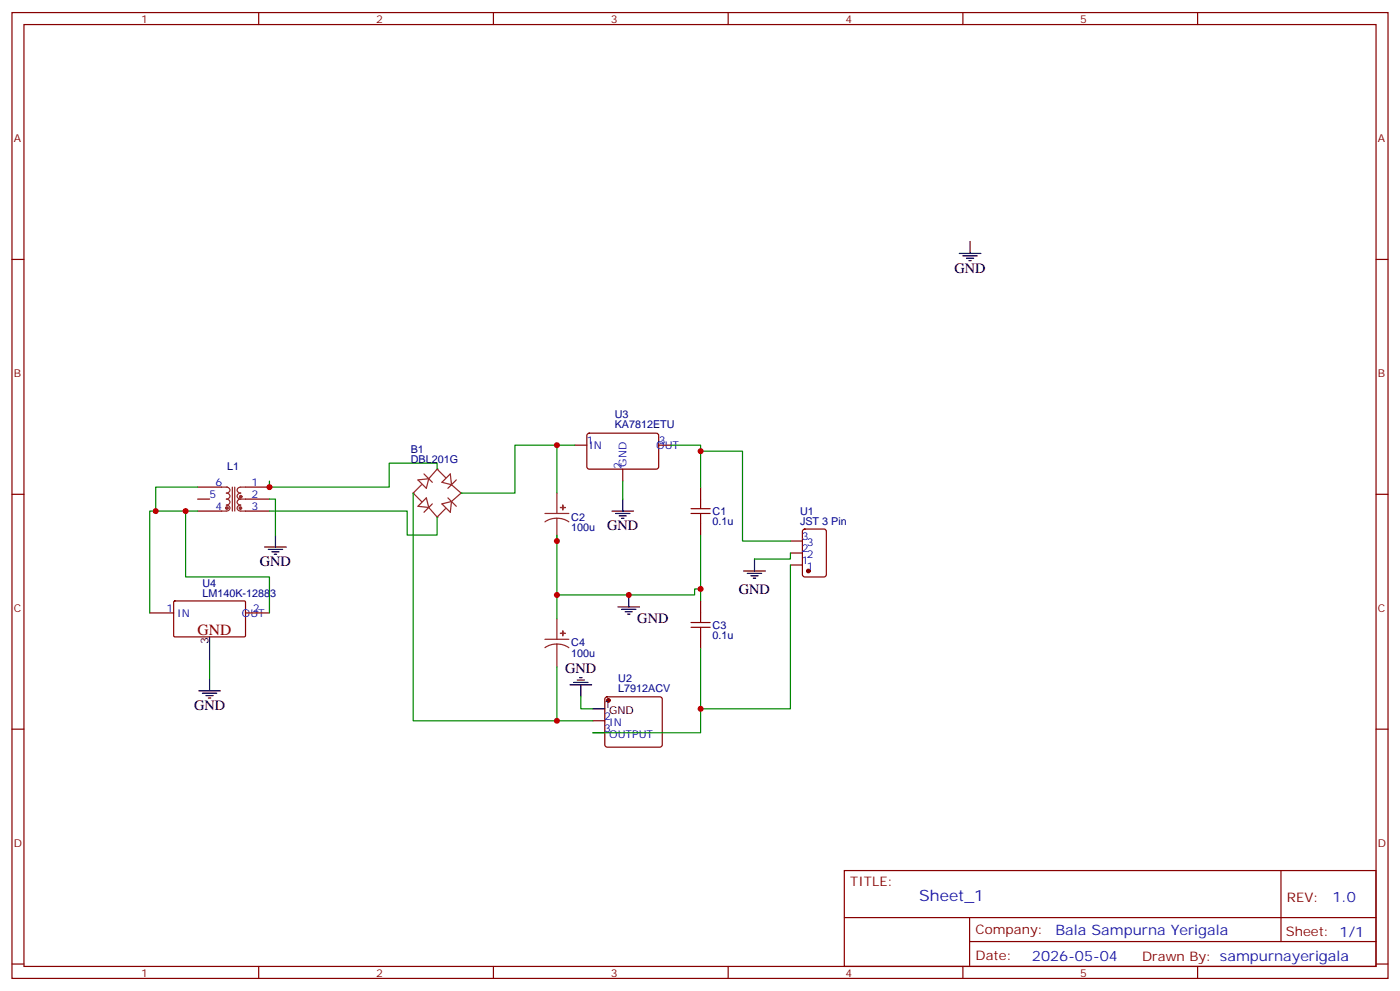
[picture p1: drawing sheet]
<svg xmlns="http://www.w3.org/2000/svg" width="412mm" height="292mm" viewBox="0 0 412 292" stroke-linecap="round" stroke-linejoin="round" font-family="sans-serif">
<g fill="none" stroke="#870000" stroke-width=".35">
<path d="M3.5 3.7h405.4v284.3h-405.4zM7.1 7.2h398.2v277.3h-398.2zM76.2 3.7v3.5M145.3 3.7v3.5M214.5 3.7v3.5M283.6 3.7v3.5M352.8 3.7v3.5M3.5 76.4h3.6M405.3 76.4h3.6M3.5 145.5h3.6M405.3 145.5h3.6M3.5 214.7h3.6"/>
<path d="M405.3 214.7h3.6M248.7 256.3h156.6v28.2h-156.6zM377.3 256.3v20.9M248.7 270.1h156.5M285.6 277.2h119.6M285.6 270.1v14.2M3.5 283.8h3.6M76.2 284.5v3.5M145.3 284.5v3.5M214.5 284.5v3.5M283.6 284.5v3.5M352.8 284.5v3.5"/>
<path d="M405.3 283.8h3.6"/>
</g>
<path d="M124.9 139.5l2.5 2.5M123.1 141.3l3.2-.4-.7 2.9zM124.2 142.7l-2.5 2.5 2.5 2.4M125.6 146.6l.7 2.8-3.2-.4zM126.3 149.4l2.5 2.8 2.4-2.4M127.4 148.3l-2.5 2.5M130.2 142l2.4-2.5 .4 3.2zM130.2 148.3l2.8-.7-.4 3.2zM131.2 140.6l-2.4-2.5-2.5 2.8M131.9 146.6l2.5 2.4M133 142.7l2.8 2.5-2.8 2.4M134.4 141.3l-2.5 2.5" fill="none" stroke="#8c2424" stroke-width=".35"/>
<g fill="#8c2424">
<circle cx="128.8" cy="138.1" r=".18"/>
<circle cx="135.8" cy="145.2" r=".18"/>
<circle cx="128.8" cy="152.2" r=".18"/>
<circle cx="121.7" cy="145.2" r=".18"/>
</g>
<g fill="none" stroke="#870000" stroke-width=".35">
<path d="M169.3 131.1h3.6M173.1 127.7l.5-.2 20 .1 .4 .6v9.5l-.7 .4-20-.1-.4-.6v-9.2zM183.4 138.1v3.5M194 131.1h3.6M58.2 146.9h3.5M58.2 143.4h7.1M58.2 150.5h7.1M72.3 146.9h7.1M72.3 143.4h7.1M72.3 150.5h7.1M206.4 143.4v3.5M206.4 154v3.5"/>
<path d="M232.8 159.3h3.6M236.6 156l.5-.2h5.6l.7 .4v13l-.4 .6-5.9 .1-.7-.5v-12.9zM51.2 177.1l.3-.2 20.6 .1 .2 .3v10l-.3 .2-20.7-.1-.1-.3zM206.4 176.9v3.5M232.8 166.3h3.6M232.8 162.8h3.6M44.1 180.4h7.1M72.3 180.4h7.1M206.4 187.5v3.5M174.6 212.2h3.6M174.6 215.7h3.6M178.4 205.3l.5-.2h15.5l.5 .2 .2 .5v13.5l-.2 .5-.5 .2h-15.5l-.5-.3-.2-.4v-13.5z"/>
</g>
<g fill="#870000" stroke="#870000" stroke-width=".35">
<circle cx="179.2" cy="206.2" r=".53"/>
<circle cx="238.1" cy="168.1" r=".53"/>
</g>
<g fill="none" stroke="#000" stroke-width=".35">
<path d="M282.6 74.6h6.3M283.6 75.3h4.3M284.7 76h2.1M285.4 76.7h.7M285.8 71.1v3.5M81.1 157.5v3.5M180.3 150.5h6.3M181.3 151.2h4.3M182.4 151.9h2.1M183.1 152.6h.7M183.4 146.9v3.6M78 161h6.3"/>
<path d="M79 161.7h4.3M80.1 162.5h2.1M80.8 163.2h.7M182 178.7h6.4M183.1 179.4h4.2M185.2 175.2v3.5M219.1 168.1h6.3M220.1 168.8h4.3M221.2 169.5h2.1M221.9 170.2h.7M222.2 164.6v3.5M61.7 187.5v7.1"/>
<path d="M61.7 199.8v3.6M170.7 199.5h.7M184.1 180.1h2.2M184.9 180.8h.7M58.6 203.4h6.3M59.6 204.1h4.3M60.7 204.8h2.1M61.4 205.5h.7M167.9 201.6h6.4M169 200.9h4.2M170 200.2h2.2M171.1 201.6v3.5"/>
<path d="M174.6 208.7h3.6"/>
</g>
<g fill="none" stroke="#8c2424" stroke-width=".35">
<path d="M65.3 143.4h1.7M66.7 143.4a.9 .9 0 0 1 1 .9 .9 .9 0 0 1-1 .9 .9 .9 0 0 1 1 .8 .9 .9 0 0 1-1 .9 .9 .9 0 0 1 1 .9 .9 .9 0 0 1-1 .9 .9 .9 0 0 1 1 .9 .9 .9 0 0 1-1 .9h-1.4M68.4 143.4v7.1M69.1 143.4v7.1M70.9 146.9a.9 .9 0 0 0-1.1 .9 .9 .9 0 0 0 1.1 .9 .9 .9 0 0 0-1 .9 .9 .9 0 0 0 1 .9h1.4M70.9 146.9h1.4M72.3 143.4h-1.4a.9 .9 0 0 0-1.1 .9 .9 .9 0 0 0 1.1 .9 .9 .9 0 0 0-1 .9 .9 .9 0 0 0 1 .8M160.5 151.2h7.1M164 152.6l-1.8 .2-1.7 .8M164 152.6l1.9 .2 1.7 .8M164 145.2v6M164 152.6v6.7"/>
<path d="M160.5 188.2h7.1M164 189.6l-1.8 .3-1.7 .8M164 189.6l1.9 .3 1.7 .8M164 182.2v6M164 189.6v6.7"/>
</g>
<g fill="#8c2424" stroke="#8c2424" stroke-width=".35">
<path d="M165.1 149.4h1.4z"/>
<path d="M165.8 148.7v1.4z"/>
<path d="M165.1 186.4l1.4 .1z"/>
<path d="M165.8 185.7v1.4z"/>
<circle cx="70.9" cy="146.2" r=".37"/>
<circle cx="70.8" cy="149.6" r=".37"/>
<circle cx="66.8" cy="149.6" r=".37"/>
</g>
<g fill="none" stroke="#008700" stroke-width=".35">
<path d="M128.8 138.1v-1.8h-14.1v7.1h-35.3v-1.8M164 131.1v14.1M169.3 131.1h-17.6v14.1h-15.9M197.6 131.1h8.8v12.3M206.4 132.8h12.3v26.5h14.1M45.9 150.5h-1.8v29.9M54.7 150.5v19.4h24.7v10.5M58.2 143.4h-12.3v7.1h12.3M79.4 146.9h1.7v10.6M79.4 150.5h40.5v7h8.9v-5.3M121.7 145.2v67h42.3M164 157.5v24.7"/>
<path d="M183.4 141.6v5.3M206.4 157.5v19.4M206.4 173.4h-1.8v1.8h-40.6M232.8 166.3v42.4h-26.4M232.8 162.8v1.8h-10.6M61.7 194.6v5.2M164 196.3v15.9h10.6M206.4 191v24.7h-31.8M171.1 205.1v3.6h3.5"/>
</g>
<path d="M203.6 151.2h5.6M203.6 149.8h5.6M206.4 146.9v2.9M206.4 151.2v2.8M203.6 184.7h5.6M203.6 183.3h5.6M206.4 180.4v2.9M206.4 184.7v2.8" fill="none" stroke="#a10000" stroke-width=".35"/>
<g fill="#c00">
<circle cx="79.4" cy="143.4" r=".88"/>
<circle cx="164" cy="131.1" r=".88"/>
<circle cx="164" cy="159.3" r=".88"/>
<circle cx="164" cy="175.2" r=".88"/>
<circle cx="206.4" cy="173.4" r=".88"/>
<circle cx="185.2" cy="175.2" r=".88"/>
<circle cx="164" cy="212.2" r=".88"/>
<circle cx="206.4" cy="132.8" r=".88"/>
<circle cx="206.4" cy="208.7" r=".88"/>
<circle cx="45.9" cy="150.5" r=".88"/>
<circle cx="54.7" cy="150.5" r=".88"/>
</g>
<text font-size="4.6" fill="#800" x="58.2" y="186.8">GND</text>
<text font-size="4.6" fill="#00f" x="270.8" y="265.3">Sheet_1</text>
<g font-size="4.2">
<text x="281.2" y="80.3">GND</text>
<text x="178.9" y="156.1">GND</text>
<text x="76.6" y="166.7">GND</text>
<text x="217.6" y="174.8">GND</text>
<text x="187.7" y="183.4">GND</text>
<text x="166.5" y="198.3">GND</text>
<text x="57.1" y="209">GND</text>
</g>
<g font-size="4.2" fill="#00f">
<text x="392.5" y="265.6">1.0</text>
<text x="310.9" y="275.1">Bala Sampurna Yerigala</text>
<text x="304" y="282.9">2026-05-04</text>
</g>
<g font-size="3.9" fill="#800">
<text x="250.5" y="260.9">TITLE:</text>
<text x="379.1" y="265.6">REV:</text>
<text x="287.4" y="275.1">Company:</text>
<text x="378.7" y="275.7">Sheet: 1/1</text>
<text x="287.4" y="282.8">Date:</text>
<text x="336.4" y="282.8">Drawn By: sampurnayerigala</text>
</g>
<g font-size="3.2" fill="#800">
<text x="41.6" y="6.7">1</text>
<text x="110.8" y="6.7">2</text>
<text x="179.9" y="6.7">3</text>
<text x="249.1" y="6.7">4</text>
<text x="318.2" y="6.7">5</text>
<text x="4.1" y="41.8">A</text>
<text x="405.9" y="41.8">A</text>
<text x="4.1" y="110.9">B</text>
<text x="405.9" y="110.9">B</text>
<text x="4.1" y="180.1">C</text>
<text x="405.9" y="180.1">C</text>
<text x="4.1" y="249.2">D</text>
<text x="405.9" y="249.2">D</text>
<text x="41.6" y="287.5">1</text>
<text x="110.8" y="287.5">2</text>
<text x="179.9" y="287.5">3</text>
<text x="249.1" y="287.5">4</text>
<text x="318.2" y="287.5">5</text>
</g>
<g font-size="3.2" fill="#000080">
<text x="181.1" y="123.1">U3</text>
<text x="181.1" y="126.1">KA7812ETU</text>
<text x="121" y="136.3">DBL201G</text>
<text x="121" y="133.3">B1</text>
<text x="67" y="138.5">L1</text>
<text x="168.3" y="153.3">C2</text>
<text x="209.9" y="154.7">0.1u</text>
<text x="209.9" y="151.5">C1</text>
<text x="235.7" y="154.7">JST 3 Pin</text>
<text x="235.7" y="151.5">U1</text>
<text x="168.3" y="156.5">100u</text>
<text x="59.6" y="172.7">U4</text>
<text x="59.6" y="175.9">LM140K-12883</text>
<text x="209.9" y="185.1">C3</text>
<text x="168.3" y="190.3">C4</text>
<text x="209.9" y="188.2">0.1u</text>
<text x="168.3" y="193.5">100u</text>
<text x="182.1" y="203.7">L7912ACV</text>
<text x="182.1" y="200.7">U2</text>
</g>
<g font-size="3.2" fill="#00f">
<text x="172.9" y="130.7">1</text>
<text x="194" y="130.7">3</text>
<text x="173.6" y="132.1">IN</text>
<text x="184.5" y="137.4" transform="rotate(-90 184.5 137.4)">GND</text>
<text x="193.3" y="132.1">OUT</text>
<text x="63.5" y="143.1">6</text>
<text x="74.1" y="143.1">1</text>
<text x="183.1" y="138.1" transform="rotate(-90 183.1 138.1)">2</text>
<text x="61.7" y="146.6">5</text>
<text x="74.1" y="146.6">2</text>
<text x="63.5" y="150.1">4</text>
<text x="74.1" y="150.1">3</text>
<text x="236.2" y="158.9">3</text>
<text x="237.7" y="160.7">3</text>
<text x="236.2" y="166">1</text>
<text x="236.2" y="162.5">2</text>
<text x="237.7" y="167.7">1</text>
<text x="237.7" y="164.2">2</text>
<text x="49" y="180.1">1</text>
<text x="52.2" y="181.5">IN</text>
<text x="71.3" y="181.5">OUT</text>
<text x="74.4" y="180.1">2</text>
<text x="178" y="211.8">2</text>
<text x="178" y="215.4">3</text>
<text x="179.5" y="213.6">IN</text>
<text x="179.5" y="217.1">OUTPUT</text>
</g>
<g font-size="3.2">
<text x="61.4" y="189.6" transform="rotate(-90 61.4 189.6)">3</text>
<text x="178" y="208.3">1</text>
<text x="179.5" y="210.1">GND</text>
</g>
</svg>
